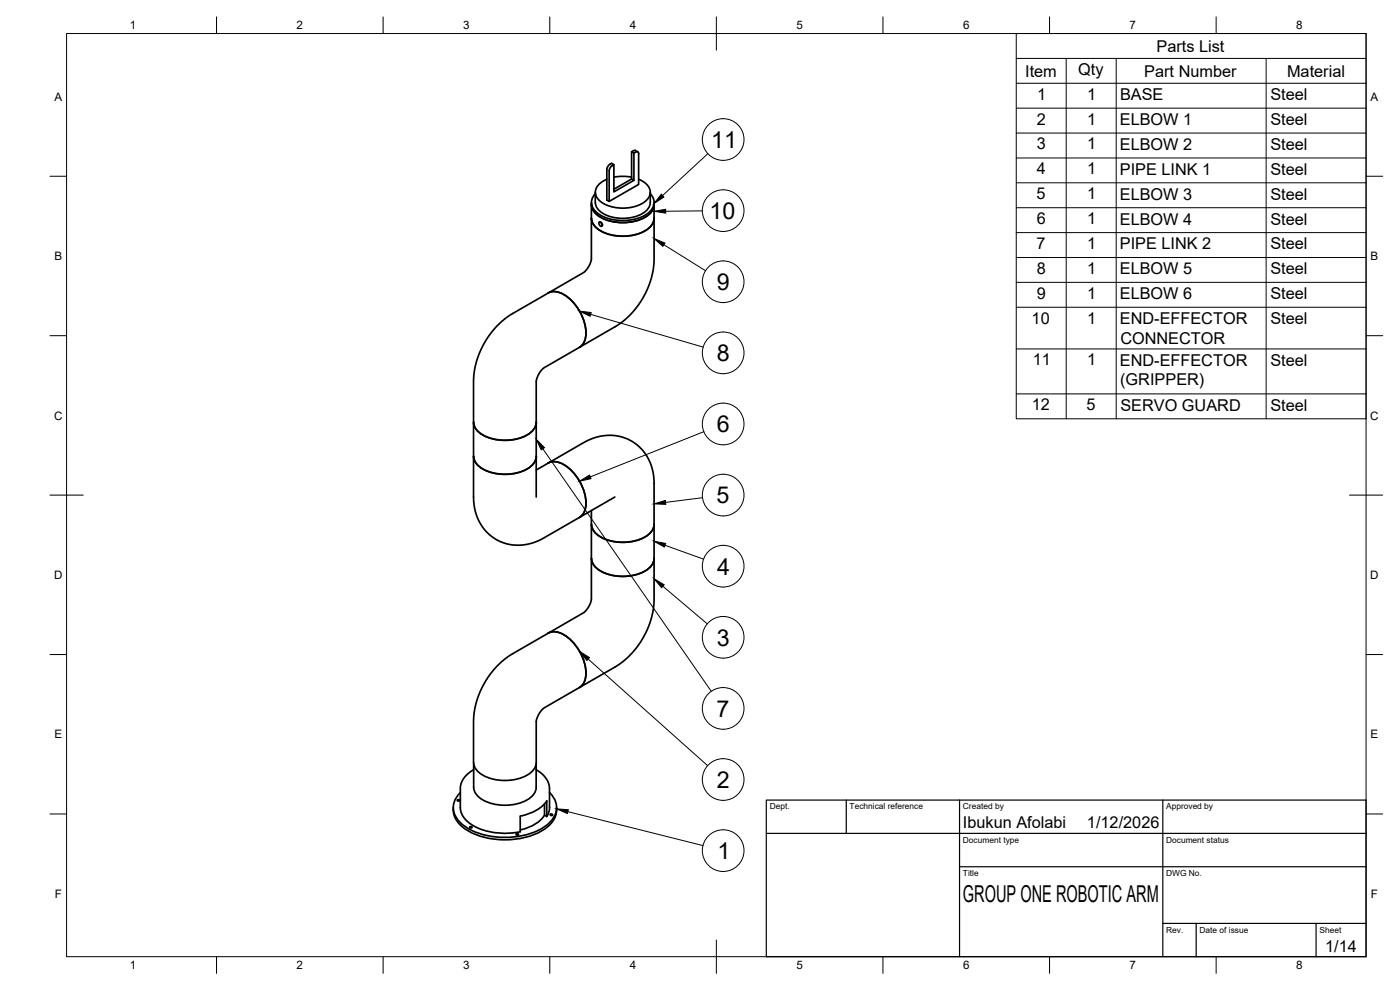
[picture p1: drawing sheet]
<svg xmlns="http://www.w3.org/2000/svg" width="420mm" height="297mm" viewBox="0 0 420 297" stroke-linecap="round" stroke-linejoin="round" font-family="sans-serif">
<!-- layer: Visible -->
<g fill="none" stroke="#000" stroke-width=".51">
<path d="M178.6 57.7a5.9 5.9 0 0 0 .8 5.1 11.7 11.7 0 0 0 12.9 1.5 4.4 4.4 0 0 0 2.9-3.6v-3M178.7 58.1a3.6 3.6 0 0 0 .4 5.7 13.9 13.9 0 0 0 15.6 0 3.6 3.6 0 0 0 .5-5.7M182.1 53.8a4.2 4.2 0 0 0-3.3 4.7 7.6 7.6 0 0 0 7 3.9 10.4 10.4 0 0 0 8.6-2.7 3.3 3.3 0 0 0-1-5l-1.7-.9M183.7 49.7l.5-.3-.7-.4-.5 .3-.5 .5-.4 1v9.2l.7 .4M184.2 49.4v8.2l6-3.5M184.3 53.2l2.2-.3 3.1 .3M189.5 45.5v8.2l-5.3 3.1M190.1 45.2l-.6 .3 .7 .5 1.2-.4 .3 .5v9.2l-8.9 5.1v-9.1l.4-1.1 .5-.5M190.1 45.2l.4-.1 .9 .5M190.2 46v8.1l-.7-.4M177.5 60.8v17.1l-.5 1.5-1 1.5-.8 .9-10.7 6.1M177.5 65.4a5.4 5.4 0 0 0 4.3 4.6 14.2 14.2 0 0 0 13-1.6 4 4 0 0 0 1.5-3"/>
<path d="M177.5 61.4a5.4 5.4 0 0 0 4.3 4.5 14.2 14.2 0 0 0 13-1.6 4 4 0 0 0 1.5-2.9M179.8 66.6l.6 .1 .4 .8a.53 .53 0 0 1-.6 .4 .53 .53 0 0 1-.4-.6zM180.4 66.7l.4 .7M196.3 60.8v18.3l-.8 4.3-1.8 4.6-3.1 4.8-3.3 3.4-2.6 1.8-10.8 6.2M164.5 87.9l-11 6.3-3.1 2.4-2.1 2.1-2.1 2.8-1.8 3.3-1.2 3.2-.8 3.3-.3 2.9v35.1l.2 2.3 .3 1.7 .9 2.5 1.3 2.4 1.2 1.3 1.8 1.6 1.8 1.1 2 .8 2 .5h3.5l3.8-1 2.2-1 10.8-6.3M164.5 87.9a5.4 5.4 0 0 1 6.1 1.4 14.2 14.2 0 0 1 5.1 12.1 4 4 0 0 1-1.8 2.8M173.9 104.2l-10.7 6.2-1.2 1.4-.9 1.7-.2 .8v34.8M142.1 136.9a5.4 5.4 0 0 0 4.3 4.5 14.2 14.2 0 0 0 13-1.6 4 4 0 0 0 1.6-2.9M142.1 126.7a5.4 5.4 0 0 0 4.3 4.5 14.2 14.2 0 0 0 13-1.6 4 4 0 0 0 1.6-2.9M164.5 139l12.8-7.3 3.4-.9 3.8-.1 2.1 .4 2 .7 2.3 1.4 1.5 1.4 1.6 2.1 .9 1.7 1.2 4 .2 2.3v35.5l-.4 3.4-.9 3.4-1.3 3.1-1.3 2.3-2 2.8-2.1 2.2-3.8 2.8-10.6 6.1M164.5 139l-3.6 2M164.5 138.9a5.4 5.4 0 0 1 6.1 1.5 14.2 14.2 0 0 1 5.1 12 4 4 0 0 1-1.8 2.8"/>
<path d="M177.5 153.2v26.7l-.3 1-.8 1.5-1.2 1.5-10.7 6.1M177.5 157.3a5.4 5.4 0 0 0 4.3 4.5 14.2 14.2 0 0 0 13-1.6 4 4 0 0 0 1.5-2.9M184.5 149.1l-10.6 6.1M177.5 167.5a5.4 5.4 0 0 0 4.3 4.6 14.2 14.2 0 0 0 13-1.6 4 4 0 0 0 1.5-3M164.5 190l-11 6.3-2 1.5-3.2 3-1.6 2.1-1.6 2.6-1.9 4.5-.9 3.8-.2 2.5v12.4a5.4 5.4 0 0 0 4.3 4.6 14.2 14.2 0 0 0 13-1.6 4 4 0 0 0 1.6-3l-.1-12.3 .8-2.2 1.6-1.8 10.6-6.1M164.5 190a5.4 5.4 0 0 1 6.1 1.4 14.2 14.2 0 0 1 5.1 12.1 4 4 0 0 1-1.8 2.8M137.3 240l.4-.1 .3 .3-.5 .2-.3-.2zM138.2 237.8a5.9 5.9 0 0 0 .1 9.1 21.7 21.7 0 0 0 17.8 4 15.1 15.1 0 0 0 10.1-5.7 5.8 5.8 0 0 0-1.3-7.4M142.2 230.9l-2.4 1.9-1.4 2.2-.2 1.2v6.1a7.7 7.7 0 0 0 5.7 6.3 21.9 21.9 0 0 0 12.3 1M142.2 229.2v7a5.4 5.4 0 0 0 4.2 4.5 14.2 14.2 0 0 0 13-1.6 4 4 0 0 0 1.5-2.9v-7M160.9 230.9l2.5 2 .9 1.2 .5 1.4 .1 7.3-.8 2.2M136 242.3a7.5 7.5 0 0 0 4.6 7.1 23.9 23.9 0 0 0 23-.8 7 7 0 0 0 3.4-6.3"/>
<path d="M141.1 248.1l.3-.1 .3 .3-.5 .1-.2-.1zM155 250.2h.4l.2 .2-.4 .2-.3-.2zM163.4 241.2v3.4l.7 .4M163.4 244.6a10.8 10.8 0 0 1-7.3 4.4M164.1 245v-4.7a12.3 12.3 0 0 1-7.9 4.6l-.1 4.7M165.2 244.3h.4l.2 .2-.4 .2-.3-.2z"/>
</g>
<!-- layer: BORDER -->
<g fill="none" stroke="#000" stroke-width=".3">
<path d="M20 10.1h390v276.9h-390zM65 5.1v5M115 5.1v5M165 5.1v5M215 5.1v10M265 5.1v5M315 5.1v5M365 5.1v5M15 52.9h5M410 52.9h5M15 100.7h5M410 100.7h5"/>
<path d="M15 148.6h10M405 148.6h10M15 196.4h5M410 196.4h5M15 244.2h5M410 244.2h5M65 287v5M115 287v5M165 287v5M215 282.1v9.9M265 287v5M315 287v5"/>
<path d="M365 287v5"/>
</g>
<!-- layer: TITLEBLOCK -->
<path d="M230 240.1h180v46.9h-180zM230 250h180M254 240.1v9.9M288 240.1v46.9M349 240.1v46.9M288 260.1h122M349 277.1h61M359 277.1v9.9M395 277.1v9.9" fill="none" stroke="#000" stroke-width=".36"/>
<!-- layer: Parts Lists -->
<g fill="none" stroke="#000" stroke-width=".3">
<path d="M305 10.1h105v115.6h-105zM305 17.5h105M320 17.5v108.2M335 17.5v108.2M380 17.5v108.2M305 25h105M305 32.5h105M305 39.9h105M305 47.4h105M305 54.8h105M305 62.3h105M305 69.8h105"/>
<path d="M305 77.3h105M305 84.7h105M305 92.2h105M305 104.7h105M305 118.2h105"/>
</g>
<!-- layer: Balloons -->
<g fill="none" stroke="#000" stroke-width=".3">
<circle cx="217" cy="41.9" r="6.3"/>
<circle cx="217" cy="63.2" r="6.3"/>
<circle cx="217" cy="84.5" r="6.3"/>
<circle cx="217" cy="105.9" r="6.3"/>
<circle cx="217" cy="127.2" r="6.3"/>
<circle cx="217" cy="148.5" r="6.3"/>
<circle cx="217" cy="169.9" r="6.3"/>
<circle cx="217" cy="191.2" r="6.3"/>
<circle cx="217" cy="212.6" r="6.3"/>
<circle cx="217" cy="233.9" r="6.3"/>
<circle cx="217" cy="255.2" r="6.3"/>
</g>
<!-- layer: 0 -->
<path d="M198.5 58.3l.7 .8-2.9 2zM196.3 71.6l3.3 1.3-.7 1zM196.3 63.4l3.5-.6v1.2zM173.9 93.4l3.5 .4-.3 1.1zM160.9 131.8l2.5 2.5-1 .7zM173.9 144.4l3-1.9 .5 1.1zM196.3 151.2l3.4-1 .1 1.1zM196.3 173.6l3 1.9-.7 .8zM196.3 162.4l3.5 .7-.4 1zM173.9 195.4l3 1.9-.8 .9zM167 242.7l3.6 .3-.3 1.1z" fill="#000" stroke="#000" stroke-width=".3"/>
<path d="M212.4 46.1l-13.6 12.6M199.2 73.4l12.5 7.8M210.8 63.3l-11 .1M177.3 94.3l33.7 9.8M162.9 134.7l50.6 72.7M211.2 129.5l-34.1 13.6M210.8 149.3l-11.1 1.4M198.9 175.9l13.4 11.3M199.6 163.6l11.6 4.2M176.5 197.7l35.9 32M170.4 243.5l40.6 10.2" fill="none" stroke="#000" stroke-width=".3"/>
<g font-size="7">
<text x="213.4" y="44.4">11</text>
<text x="212.9" y="65.7">10</text>
<text x="215.1" y="87">9</text>
<text x="215.1" y="108.4">8</text>
<text x="215.1" y="129.7">6</text>
<text x="215.1" y="151">5</text>
<text x="215.2" y="172.4">4</text>
<text x="215.1" y="193.7">3</text>
<text x="215.1" y="215.1">7</text>
<text x="215.2" y="236.4">2</text>
<text x="215.3" y="257.7">1</text>
<text x="289" y="270.6">GROUP ONE ROBOTIC ARM</text>
</g>
<g font-size="4.9">
<text x="347.1" y="15.5">Parts List</text>
<text x="307.7" y="23">Item</text>
<text x="323.6" y="22.5">Qty</text>
<text x="343.4" y="23">Part Number</text>
<text x="386.3" y="23">Material</text>
<text x="311.3" y="29.9">1</text>
<text x="326.3" y="29.9">1</text>
<text x="336.1" y="30">BASE</text>
<text x="381.3" y="30">Steel</text>
<text x="311.2" y="37.4">2</text>
<text x="326.3" y="37.4">1</text>
<text x="336.1" y="37.5">ELBOW 1</text>
<text x="381.3" y="37.5">Steel</text>
<text x="311.1" y="44.8">3</text>
<text x="326.3" y="44.8">1</text>
<text x="336.1" y="45">ELBOW 2</text>
<text x="381.3" y="45">Steel</text>
<text x="311.2" y="52.3">4</text>
<text x="326.3" y="52.3">1</text>
<text x="336.1" y="52.4">PIPE LINK 1</text>
<text x="381.3" y="52.5">Steel</text>
<text x="311.1" y="59.8">5</text>
<text x="326.3" y="59.8">1</text>
<text x="336.1" y="59.9">ELBOW 3</text>
<text x="381.3" y="59.9">Steel</text>
<text x="311.1" y="67.2">6</text>
<text x="326.3" y="67.2">1</text>
<text x="336.1" y="67.4">ELBOW 4</text>
<text x="381.3" y="67.4">Steel</text>
<text x="311.1" y="74.7">7</text>
<text x="326.3" y="74.7">1</text>
<text x="336.1" y="74.8">PIPE LINK 2</text>
<text x="381.3" y="74.9">Steel</text>
<text x="311.1" y="82.2">8</text>
<text x="326.3" y="82.2">1</text>
<text x="336.1" y="82.3">ELBOW 5</text>
<text x="381.3" y="82.3">Steel</text>
<text x="311.1" y="89.6">9</text>
<text x="326.3" y="89.6">1</text>
<text x="336.1" y="89.8">ELBOW 6</text>
<text x="381.3" y="89.8">Steel</text>
<text x="309.6" y="97.1">10</text>
<text x="326.3" y="97.1">1</text>
<text x="336.1" y="97.2">END-EFFECTOR</text>
<text x="381.3" y="97.2">Steel</text>
<text x="336.2" y="103.2">CONNECTOR</text>
<text x="309.9" y="109.6">11</text>
<text x="326.3" y="109.6">1</text>
<text x="336.1" y="109.8">END-EFFECTOR</text>
<text x="381.3" y="109.8">Steel</text>
<text x="336.2" y="115.7">(GRIPPER)</text>
<text x="309.6" y="123.1">12</text>
<text x="326.1" y="123.1">5</text>
<text x="336.3" y="123.3">SERVO GUARD</text>
<text x="381.3" y="123.2">Steel</text>
<text x="289" y="248.5">Ibukun Afolabi</text>
<text x="326.2" y="248.5">1/12/2026</text>
<text x="397.7" y="285.7">1/14</text>
</g>
<g font-size="3.5">
<text x="39" y="8.8">1</text>
<text x="89" y="8.8">2</text>
<text x="139" y="8.8">3</text>
<text x="189" y="8.8">4</text>
<text x="239" y="8.8">5</text>
<text x="289" y="8.8">6</text>
<text x="339" y="8.8">7</text>
<text x="389" y="8.8">8</text>
<text x="16.3" y="30.2">A</text>
<text x="411.3" y="30.2">A</text>
<text x="16.3" y="78">B</text>
<text x="411.3" y="78">B</text>
<text x="16.2" y="125.9">C</text>
<text x="411.2" y="125.9">C</text>
<text x="16.2" y="173.7">D</text>
<text x="411.2" y="173.7">D</text>
<text x="16.3" y="221.6">E</text>
<text x="411.3" y="221.6">E</text>
<text x="16.4" y="269.4">F</text>
<text x="411.4" y="269.4">F</text>
<text x="39" y="290.8">1</text>
<text x="89" y="290.8">2</text>
<text x="139" y="290.8">3</text>
<text x="189" y="290.8">4</text>
<text x="239" y="290.8">5</text>
<text x="289" y="290.8">6</text>
<text x="339" y="290.8">7</text>
<text x="389" y="290.8">8</text>
</g>
<g font-size="2.5">
<text x="231" y="242.9">Dept.</text>
<text x="255" y="242.9">Technical reference</text>
<text x="289" y="242.9">Created by</text>
<text x="350" y="242.9">Approved by</text>
<text x="289" y="252.8">Document type</text>
<text x="350" y="252.8">Document status</text>
<text x="289" y="262.9">Title</text>
<text x="350" y="262.9">DWG No.</text>
<text x="350" y="279.9">Rev.</text>
<text x="360" y="279.9">Date of issue</text>
<text x="396" y="279.9">Sheet</text>
</g>
</svg>
